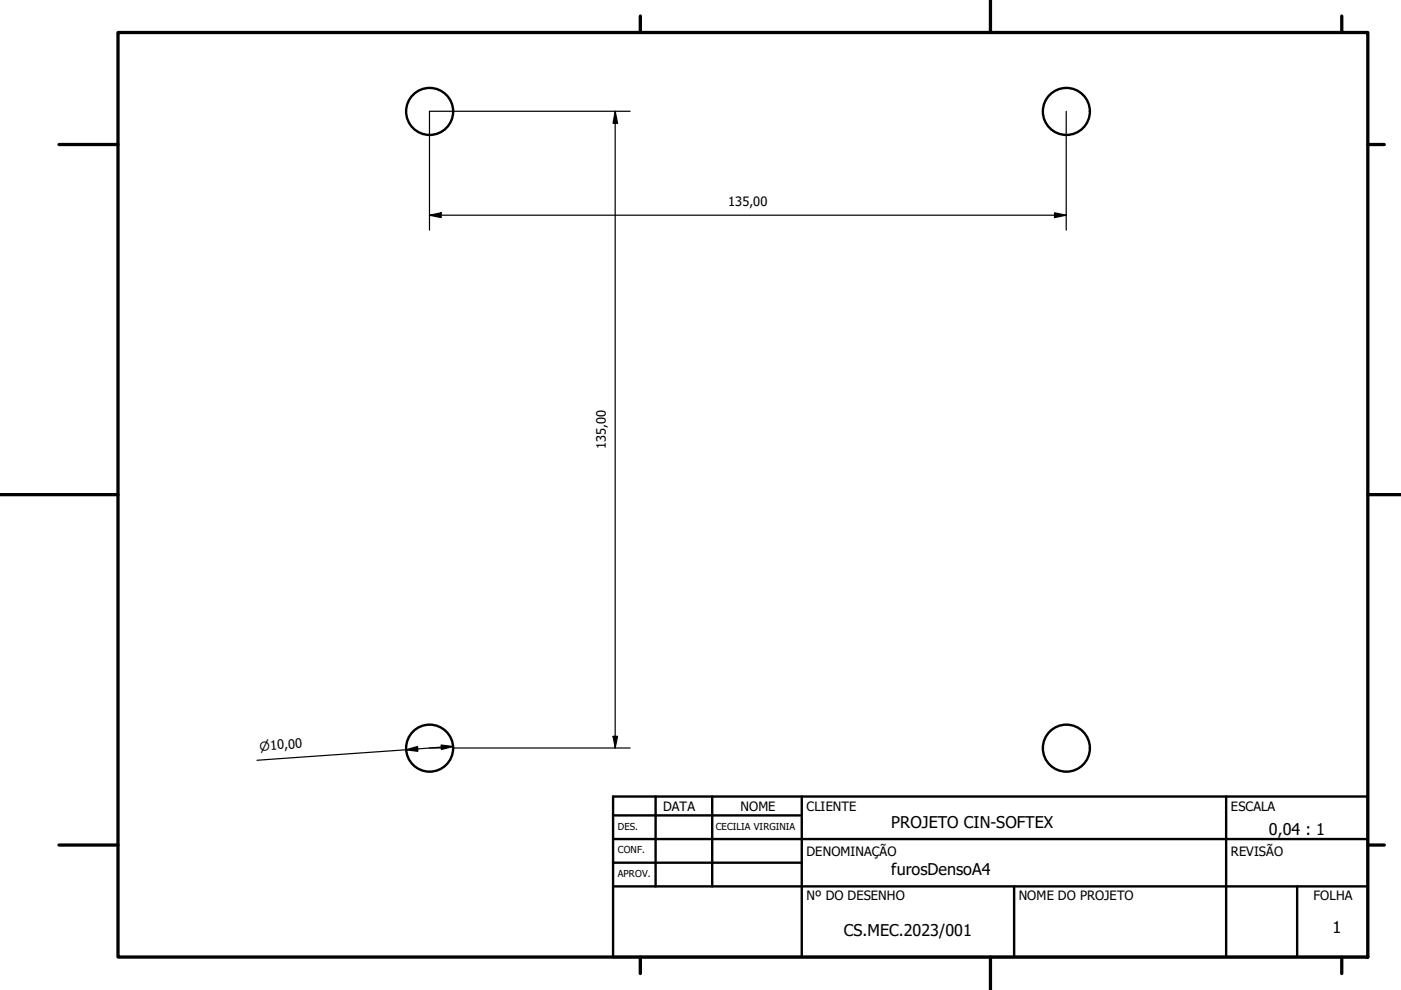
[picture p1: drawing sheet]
<svg xmlns="http://www.w3.org/2000/svg" width="297mm" height="210mm" viewBox="0 0 297 210" stroke-linecap="round" stroke-linejoin="round" font-family="sans-serif">
<!-- layer: Visible (ISO) -->
<g fill="none" stroke="#000" stroke-width=".51">
<circle cx="91.1" cy="23.6" r="5"/>
<circle cx="226.1" cy="23.6" r="5"/>
<circle cx="91.1" cy="158.6" r="5"/>
<circle cx="226.1" cy="158.6" r="5"/>
</g>
<!-- layer: Border (ISO) -->
<g fill="none" stroke="#000" stroke-width=".7">
<path d="M210 0v6.9M25 6.9h265v196h-265zM135.8 3.4v3.5M284.5 3.4v3.5M12.5 30.6h12.5M290 30.6h3.5M0 104.9h25M290 104.9h7M12.5 179.2h12.5M290 179.2h3.5M135.8 202.9v3.5M210 202.9v7"/>
<path d="M284.5 202.9v3.5"/>
</g>
<!-- layer: Title (ISO) -->
<path d="M130 168.9h160v34h-160zM130 177.9h160M130 172.9h40M139 168.9v19M151 168.9v19M170 168.9v34M260 168.9v34M130 182.9h40M130 187.9h160M215 187.9v15M275 187.9v15" fill="none" stroke="#000" stroke-width=".51"/>
<!-- layer: Dimension (ISO) -->
<g fill="none" stroke="#000" stroke-width=".25">
<path d="M130.4 23.6l.5 2.5h-.9zM130.4 23.6v135M133.6 23.6h-42.5v25.2M226.1 23.6v25.2M91.1 45.6l2.4-.5v1zM91.1 45.6h135M223.6 45.1l2.5 .5-2.5 .5zM86 159l2.5-.7 .1 1zM91.1 158.6h2.6M93.5 158l2.6 .3-2.5 .6zM95.9 158.6h37.7M96.1 158.3l-41.6 2.9"/>
<path d="M130 156.1h.9l-.5 2.5z"/>
</g>
<g fill="#000">
<path d="M130.4 23.6l.5 2.5h-.9z" fill-rule="evenodd"/>
<path d="M91.1 45.6l2.4-.5v1z" fill-rule="evenodd"/>
<path d="M223.6 45.1l2.5 .5-2.5 .5z" fill-rule="evenodd"/>
<path d="M86 159l2.5-.7 .1 1z" fill-rule="evenodd"/>
<path d="M93.5 158l2.6 .3-2.5 .6z" fill-rule="evenodd"/>
<path d="M130 156.1h.9l-.5 2.5z" fill-rule="evenodd"/>
</g>
<g font-size="3.4">
<text x="189" y="175.5">PROJETO CIN-SOFTEX</text>
<text x="269" y="177.1">0,04 : 1</text>
<text x="189" y="185.5">furosDensoA4</text>
<text x="282.5" y="197.9">1</text>
<text x="178.9" y="198.5">CS.MEC.2023/001</text>
</g>
<g font-size="2.7">
<text x="154.4" y="43.6">135,00</text>
<text x="128.5" y="95.3" transform="rotate(-90 128.5 95.3)">135,00</text>
<text x="140.6" y="171.9">DATA</text>
<text x="157" y="171.9">NOME</text>
<text x="171" y="171.9">CLIENTE</text>
<text x="261" y="171.9">ESCALA</text>
<text x="171" y="181.5">DENOMINAÇÃO</text>
<text x="261" y="181.5">REVISÃO</text>
<text x="171" y="190.9">Nº DO DESENHO</text>
<text x="216" y="190.9">NOME DO PROJETO</text>
<text x="278.5" y="190.9">FOLHA</text>
</g>
<text font-size="2.6" x="55.1" y="159.2" transform="rotate(-4 55.1 159.2)">⌀10,00</text>
<g font-size="2">
<text x="131" y="175.9">DES.</text>
<text x="151.8" y="175.9">CECILIA VIRGINIA</text>
<text x="131" y="180.9">CONF.</text>
<text x="131" y="186">APROV.</text>
</g>
</svg>
